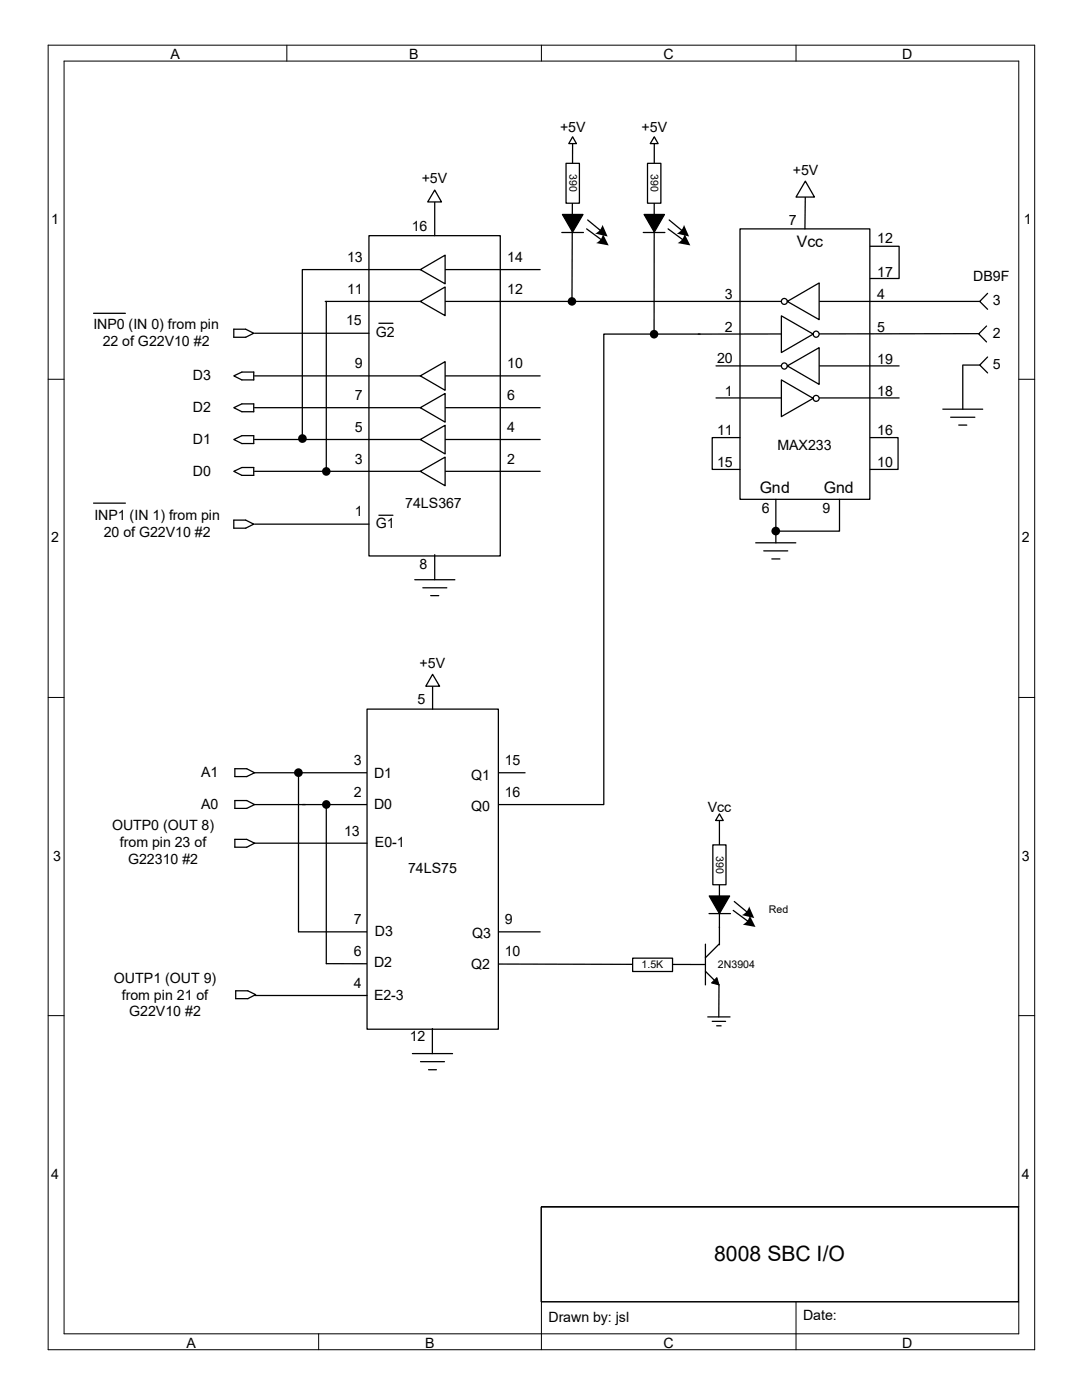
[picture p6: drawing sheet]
<svg xmlns="http://www.w3.org/2000/svg" width="216mm" height="279mm" viewBox="0 0 216 279" stroke-linecap="round" stroke-linejoin="round" font-family="sans-serif">
<g fill="none" stroke="#000" stroke-width=".2">
<path d="M9.6 9h196.9v260.4h-196.9zM12.8 12.2h190.5v254h-190.5zM57.2 9v3.2M108 9v3.2M158.8 9v3.2M9.6 75.7h3.2M203.3 75.7h3.2M9.6 139.2h3.2M203.3 139.2h3.2M9.6 202.7h3.2M203.3 202.7h3.2M108 259.8h95.3"/>
<path d="M158.8 259.8v9.6M203.3 240.8h-95.3v28.6M63.6 266.2v3.2"/>
</g>
<path d="M73.6 47h26.2v64h-26.2z" fill="#fff"/>
<path d="M73.6 47h26.2v64h-26.2zM107.8 53.8h-47.5v33.7M18.7 62.5h6.3M50.8 66.5h22.8M50.8 75h57M50.8 81.4h57M50.8 94.1h57M50.8 87.7h57M18.7 100.4h6.3M50.8 104.6h22.8" fill="none" stroke="#000" stroke-width=".25"/>
<circle cx="60.3" cy="87.5" r=".87" fill="#000"/>
<path d="M83.9 53.8l4.9-2.9v5.7z" fill="#fff"/>
<path d="M83.9 53.8l4.9-2.9v5.7z" fill="none" stroke="#000" stroke-width=".25"/>
<path d="M83.9 75l4.9-2.8v5.7z" fill="#fff"/>
<path d="M83.9 75l4.9-2.8v5.7z" fill="none" stroke="#000" stroke-width=".25"/>
<path d="M83.9 81.4l4.9-2.9v5.7z" fill="#fff"/>
<path d="M83.9 81.4l4.9-2.9v5.7z" fill="none" stroke="#000" stroke-width=".25"/>
<path d="M83.9 87.7l4.9-2.8v5.7z" fill="#fff"/>
<path d="M83.9 87.7l4.9-2.8v5.7z" fill="none" stroke="#000" stroke-width=".25"/>
<path d="M83.9 94.1l4.9-2.9v5.7z" fill="#fff"/>
<path d="M75.6 64.5h2.8M139.7 66.7h-19.2v93.9h-60.2M83.9 94.1l4.9-2.9v5.7zM75.6 102.8h2.8M50.8 154.2h54M59.6 154.2v31.8h48.2M65.1 160.6v31.7l75.5 .2" fill="none" stroke="#000" stroke-width=".25"/>
<g fill="#000">
<circle cx="59.5" cy="154.2" r=".86"/>
<circle cx="65.1" cy="160.6" r=".86"/>
</g>
<path d="M73.2 141.5h26.2v63.9h-26.2z" fill="#fff"/>
<path d="M86.7 39.5v7.5M73.2 141.5h26.2v63.9h-26.2zM50.8 168.3h22.4M50.8 198.7h22.4" fill="none" stroke="#000" stroke-width=".25"/>
<path d="M86.7 37.9l1.4 2.4h-2.8z" fill="#fff"/>
<path d="M86.7 37.9l1.4 2.4h-2.8zM86.3 136.1v5.4" fill="none" stroke="#000" stroke-width=".25"/>
<path d="M86.3 134.6l1.4 2.3h-2.7z" fill="#fff"/>
<path d="M82.8 115.7h8M84.4 117.3h4.8M85.9 118.9h1.6M86.7 110.7v5M86.3 134.6l1.4 2.3h-2.7zM50.8 160.6h10.1M82.3 210.3h8M83.9 211.9h4.8M85.5 213.5h1.6M86.3 205.3v5" fill="none" stroke="#000" stroke-width=".25"/>
<path d="M107.9 240.9h95.3v18.9h-95.3z" fill="none" stroke="#000" stroke-width=".2"/>
<path d="M126.2 191.2h8v2.7h-8z" fill="#fff"/>
<path d="M141.5 178.8h4.1l-2 3.5zM143.6 163.3v25.3M126.2 191.2h8v2.7h-8zM141.5 182.3h4.3" fill="none" stroke="#000" stroke-width=".25"/>
<path d="M141.5 178.8h4.1l-2 3.5z" fill="#000"/>
<path d="M142.2 168.6h2.7v8h-2.7z" fill="#fff"/>
<path d="M142.2 168.6h2.7v8h-2.7z" fill="none" stroke="#000" stroke-width=".25"/>
<path d="M143.6 162.4l.7 1.3h-1.5z" fill="#fff"/>
<path d="M114.3 28l-.2 32.2M112.1 46.4h4.3M112.2 42.8h4.1l-2 3.5zM117.1 45.7l3 2.2M117.3 43.9l2.6 2.2M143.6 162.4l.7 1.3h-1.5zM146.5 179.9l2.7 2.2M143.5 196.6l-.1 6.3M146.3 181.7l3.1 2.2M141.2 202.9h4.5M142.1 203.8h2.7M143 204.7h.9" fill="none" stroke="#000" stroke-width=".25"/>
<g fill="#000">
<path d="M112.2 42.8h4.1l-2 3.5z"/>
<path d="M120.2 44.9l1 2.3-2.5-.6a2.51 2.51 0 0 0 1.5-1.7z" fill-rule="evenodd"/>
<path d="M120.3 46.7l1.2 2.3-2.5-.5a2.42 2.42 0 0 0 1.3-1.8z" fill-rule="evenodd"/>
<path d="M149.5 180.9l1 2.3-2.5-.6a2.48 2.48 0 0 0 1.5-1.7z" fill-rule="evenodd"/>
<path d="M149.6 182.7l1.1 2.3-2.5-.5a2.56 2.56 0 0 0 1.4-1.8z" fill-rule="evenodd"/>
<circle cx="114.1" cy="60.2" r=".85"/>
</g>
<path d="M112.9 32.6h2.7v8h-2.7z" fill="#fff"/>
<path d="M112.9 32.6h2.7v8h-2.7z" fill="none" stroke="#000" stroke-width=".25"/>
<path d="M114.3 27.3l.7 1.4h-1.5z" fill="#fff"/>
<path d="M114.3 27.3l.7 1.4h-1.5zM130.6 28l-.1 38.7M128.4 46.4h4.3M128.5 42.8h4.1l-2 3.5zM133.3 45.7l3.1 2.2M133.5 43.9l2.7 2.2" fill="none" stroke="#000" stroke-width=".25"/>
<g fill="#000">
<path d="M128.5 42.8h4.1l-2 3.5z"/>
<path d="M136.5 44.9l1 2.3-2.5-.6a2.48 2.48 0 0 0 1.5-1.7z" fill-rule="evenodd"/>
<path d="M136.6 46.7l1.2 2.3-2.6-.5a2.56 2.56 0 0 0 1.4-1.8z" fill-rule="evenodd"/>
<circle cx="130.5" cy="66.7" r=".86"/>
</g>
<path d="M129.2 32.6h2.7v8h-2.7z" fill="#fff"/>
<path d="M129.2 32.6h2.7v8h-2.7z" fill="none" stroke="#000" stroke-width=".25"/>
<path d="M130.6 27.3l.7 1.4h-1.5z" fill="#fff"/>
<path d="M130.6 27.3l.7 1.4h-1.5zM46.7 75l1.6-.7h2.3v1.5h-2.3zM46.7 65.7h2.3l1.6 .8-1.6 .8h-2.3zM46.7 87.7l1.6-.7h2.3v1.5h-2.3zM46.7 94.1l1.6-.8h2.3v1.6h-2.3zM46.7 81.4l1.6-.8h2.3v1.6h-2.3zM46.7 103.8h2.3l1.6 .8-1.6 .8h-2.3zM46.9 153.4h2.3l1.6 .8-1.6 .8h-2.3zM46.9 159.8h2.3l1.6 .8-1.6 .7h-2.3zM46.9 167.5h2.3l1.6 .8-1.6 .8h-2.3zM47 197.7h2.4l1.6 .8-1.6 .8h-2.4z" fill="none" stroke="#000" stroke-width=".25"/>
<path d="M147.7 45.7h25.9v54h-25.9z" fill="#fff"/>
<path d="M160.7 38.3l-.1 7.4M147.7 45.7h25.9v54h-25.9zM192.1 72.9h3.5" fill="none" stroke="#000" stroke-width=".25"/>
<path d="M160.7 36.2l1.8 3.1h-3.7z" fill="#fff"/>
<g fill="none" stroke="#000" stroke-width=".25">
<path d="M160.7 36.2l1.8 3.1h-3.7zM173.7 49.1h5.7v6.5h-5.7M197.1 58.5l-1.6 1.7 1.6 1.5M142.9 79.4h36.5M192.1 72.9v8.8M196.8 65.1l-1.5 1.5 1.5 1.6M197.1 71.2l-1.6 1.7 1.6 1.5M147.7 87.3h-5.6v6.4h5.6M154.8 99.7v8.6M167.5 99.7v6.3h-12.7M173.7 87.3h5.5v6.4h-5.5M188.1 81.7h8"/>
<path d="M189.7 83.3h4.8M191.3 84.8h1.6M150.8 108.3h8M152.4 109.9h4.8M154 111.5h1.6M140.8 188.4v8.2M140.8 193.8l2.7 2.8M143.5 188.4l-2.7 2.7"/>
</g>
<g fill="#000">
<path d="M143 195.1l.5 1.5-1.5-.4z"/>
<circle cx="154.8" cy="106" r=".86"/>
</g>
<path d="M143 195.1l.5 1.5-1.5-.4z" fill="none" stroke="#000" stroke-width=".2"/>
<path d="M155.9 75.8l6.4 3.7-6.4 3.6z" fill="#fff"/>
<path d="M155.9 75.8l6.4 3.7-6.4 3.6z" fill="none" stroke="#000" stroke-width=".25"/>
<circle cx="162.9" cy="79.5" r=".59" fill="#fff"/>
<g fill="none" stroke="#000" stroke-width=".25">
<path d="M142.9 73h36.5"/>
<circle cx="162.9" cy="79.5" r=".59"/>
</g>
<path d="M157.1 73l6.3-3.6v7.3z" fill="#fff"/>
<path d="M157.1 73l6.3-3.6v7.3z" fill="none" stroke="#000" stroke-width=".25"/>
<circle cx="156.5" cy="73" r=".6" fill="#fff"/>
<g fill="none" stroke="#000" stroke-width=".25">
<path d="M64.9 60.2h130.6"/>
<circle cx="156.5" cy="73" r=".6"/>
</g>
<path d="M157.1 60.2l6.3-3.7v7.3z" fill="#fff"/>
<path d="M157.1 60.2l6.3-3.7v7.3z" fill="none" stroke="#000" stroke-width=".25"/>
<circle cx="156.5" cy="60.2" r=".6" fill="#fff"/>
<g fill="none" stroke="#000" stroke-width=".25">
<path d="M195.4 66.6l-56.1 .1"/>
<circle cx="156.5" cy="60.2" r=".6"/>
</g>
<path d="M155.9 63l6.4 3.7-6.4 3.7z" fill="#fff"/>
<path d="M155.9 63l6.4 3.7-6.4 3.7z" fill="none" stroke="#000" stroke-width=".25"/>
<circle cx="162.9" cy="66.7" r=".59" fill="#fff"/>
<circle cx="162.9" cy="66.7" r=".59" fill="none" stroke="#000" stroke-width=".25"/>
<path d="M83.9 60.2l4.9-2.9v5.7z" fill="#fff"/>
<path d="M65.1 60.2v33.9M83.9 60.2l4.9-2.9v5.7z" fill="none" stroke="#000" stroke-width=".25"/>
<circle cx="65.1" cy="94.1" r=".86" fill="#000"/>
<text font-size="4.2" x="142.5" y="251.6">8008 SBC I/O</text>
<g font-size="3.2">
<text x="159" y="49.2">Vcc</text>
<text x="151.6" y="98.3">Gnd</text>
<text x="164.4" y="98.3">Gnd</text>
</g>
<g font-size="2.8">
<text x="34" y="11.9">A</text>
<text x="81.7" y="11.8">B</text>
<text x="132.4" y="11.9">C</text>
<text x="180" y="11.8">D</text>
<text x="111.8" y="26.4">+5V</text>
<text x="128" y="26.4">+5V</text>
<text x="158.2" y="35">+5V</text>
<text x="84.2" y="36.6">+5V</text>
<text x="10.2" y="44.7">1</text>
<text x="82.2" y="46.1">16</text>
<text x="157.4" y="45">7</text>
<text x="204.3" y="44.7">1</text>
<text x="69.3" y="52.2">13</text>
<text x="101.2" y="52.2">14</text>
<text x="175" y="48.6">12</text>
<text x="69.3" y="58.6">11</text>
<text x="101.2" y="58.6">12</text>
<text x="144.7" y="59.7">3</text>
<text x="175" y="59.7">4</text>
<text x="175" y="55.2">17</text>
<text x="194.2" y="56">DB9F</text>
<text x="18.6" y="65.6">INP0 (IN 0) from pin</text>
<text x="69" y="64.9">15</text>
<text x="198.1" y="61">3</text>
<text x="20.5" y="69">22 of G22V10 #2</text>
<text x="75" y="67.3">G2</text>
<text x="144.7" y="66.3">2</text>
<text x="175" y="66.3">5</text>
<text x="198.1" y="67.5">2</text>
<text x="38.5" y="75.9">D3</text>
<text x="70.8" y="73.5">9</text>
<text x="101.2" y="73.5">10</text>
<text x="143.1" y="72.5">20</text>
<text x="175" y="72.6">19</text>
<text x="198.1" y="73.7">5</text>
<text x="38.5" y="82.2">D2</text>
<text x="70.8" y="79.8">7</text>
<text x="101.2" y="79.8">6</text>
<text x="144.7" y="79">1</text>
<text x="175" y="79">18</text>
<text x="38.5" y="88.6">D1</text>
<text x="70.8" y="86.2">5</text>
<text x="101.2" y="86.2">4</text>
<text x="143.1" y="86.9">11</text>
<text x="155.1" y="89.7">MAX233</text>
<text x="175" y="86.9">16</text>
<text x="38.5" y="94.9">D0</text>
<text x="70.8" y="92.5">3</text>
<text x="101.2" y="92.5">2</text>
<text x="143.1" y="93.2">15</text>
<text x="175" y="93.2">10</text>
<text x="80.9" y="101.5">74LS367</text>
<text x="18.8" y="103.7">INP1 (IN 1) from pin</text>
<text x="20.7" y="107.1">20 of G22V10 #2</text>
<text x="70.8" y="103">1</text>
<text x="75" y="105.4">G1</text>
<text x="152" y="102.4">6</text>
<text x="164.1" y="102.4">9</text>
<text x="10.2" y="108.2">2</text>
<text x="83.7" y="113.5">8</text>
<text x="203.9" y="108.2">2</text>
<text x="83.7" y="133.2">+5V</text>
<text x="83.3" y="140.5">5</text>
<text x="40.1" y="155">A1</text>
<text x="70.6" y="152.7">3</text>
<text x="74.6" y="155.2">D1</text>
<text x="94" y="155.6">Q1</text>
<text x="100.7" y="152.7">15</text>
<text x="40.1" y="161.4">A0</text>
<text x="70.6" y="159">2</text>
<text x="74.6" y="161.4">D0</text>
<text x="94" y="161.8">Q0</text>
<text x="100.7" y="159">16</text>
<text x="22.4" y="165.7">OUTP0 (OUT 8)</text>
<text x="68.7" y="166.8">13</text>
<text x="141.2" y="162.1">Vcc</text>
<text x="10.6" y="171.7">3</text>
<text x="23.9" y="169.1">from pin 23 of</text>
<text x="25.6" y="172.5">G22310 #2</text>
<text x="74.8" y="169.1">E0-1</text>
<text x="203.9" y="171.7">3</text>
<text x="81.4" y="174.3">74LS75</text>
<text x="70.6" y="184.4">7</text>
<text x="100.7" y="184.4">9</text>
<text x="70.6" y="190.8">6</text>
<text x="74.8" y="186.8">D3</text>
<text x="94.2" y="187.2">Q3</text>
<text x="100.7" y="190.8">10</text>
<text x="22.7" y="196.1">OUTP1 (OUT 9)</text>
<text x="70.6" y="197.1">4</text>
<text x="74.6" y="192.9">D2</text>
<text x="94" y="193.3">Q2</text>
<text x="24.3" y="199.5">from pin 21 of</text>
<text x="25.8" y="202.9">G22V10 #2</text>
<text x="74.6" y="199.5">E2-3</text>
<text x="81.7" y="207.8">12</text>
<text x="10.2" y="235.2">4</text>
<text x="203.9" y="235.2">4</text>
<text x="109.4" y="263.8">Drawn by: jsl</text>
<text x="160.2" y="263.5">Date:</text>
<text x="37.2" y="269">A</text>
<text x="84.8" y="269">B</text>
<text x="132.4" y="269">C</text>
<text x="180" y="269">D</text>
</g>
<g font-size="2.1">
<text x="113.6" y="34.8" transform="rotate(90 113.6 34.8)">390</text>
<text x="129.9" y="34.8" transform="rotate(90 129.9 34.8)">390</text>
<text x="142.9" y="170.8" transform="rotate(90 142.9 170.8)">390</text>
<text x="153.4" y="182.1">Red</text>
<text x="128" y="193.2">1.5K</text>
<text x="143.3" y="193.1">2N3904</text>
</g>
</svg>
